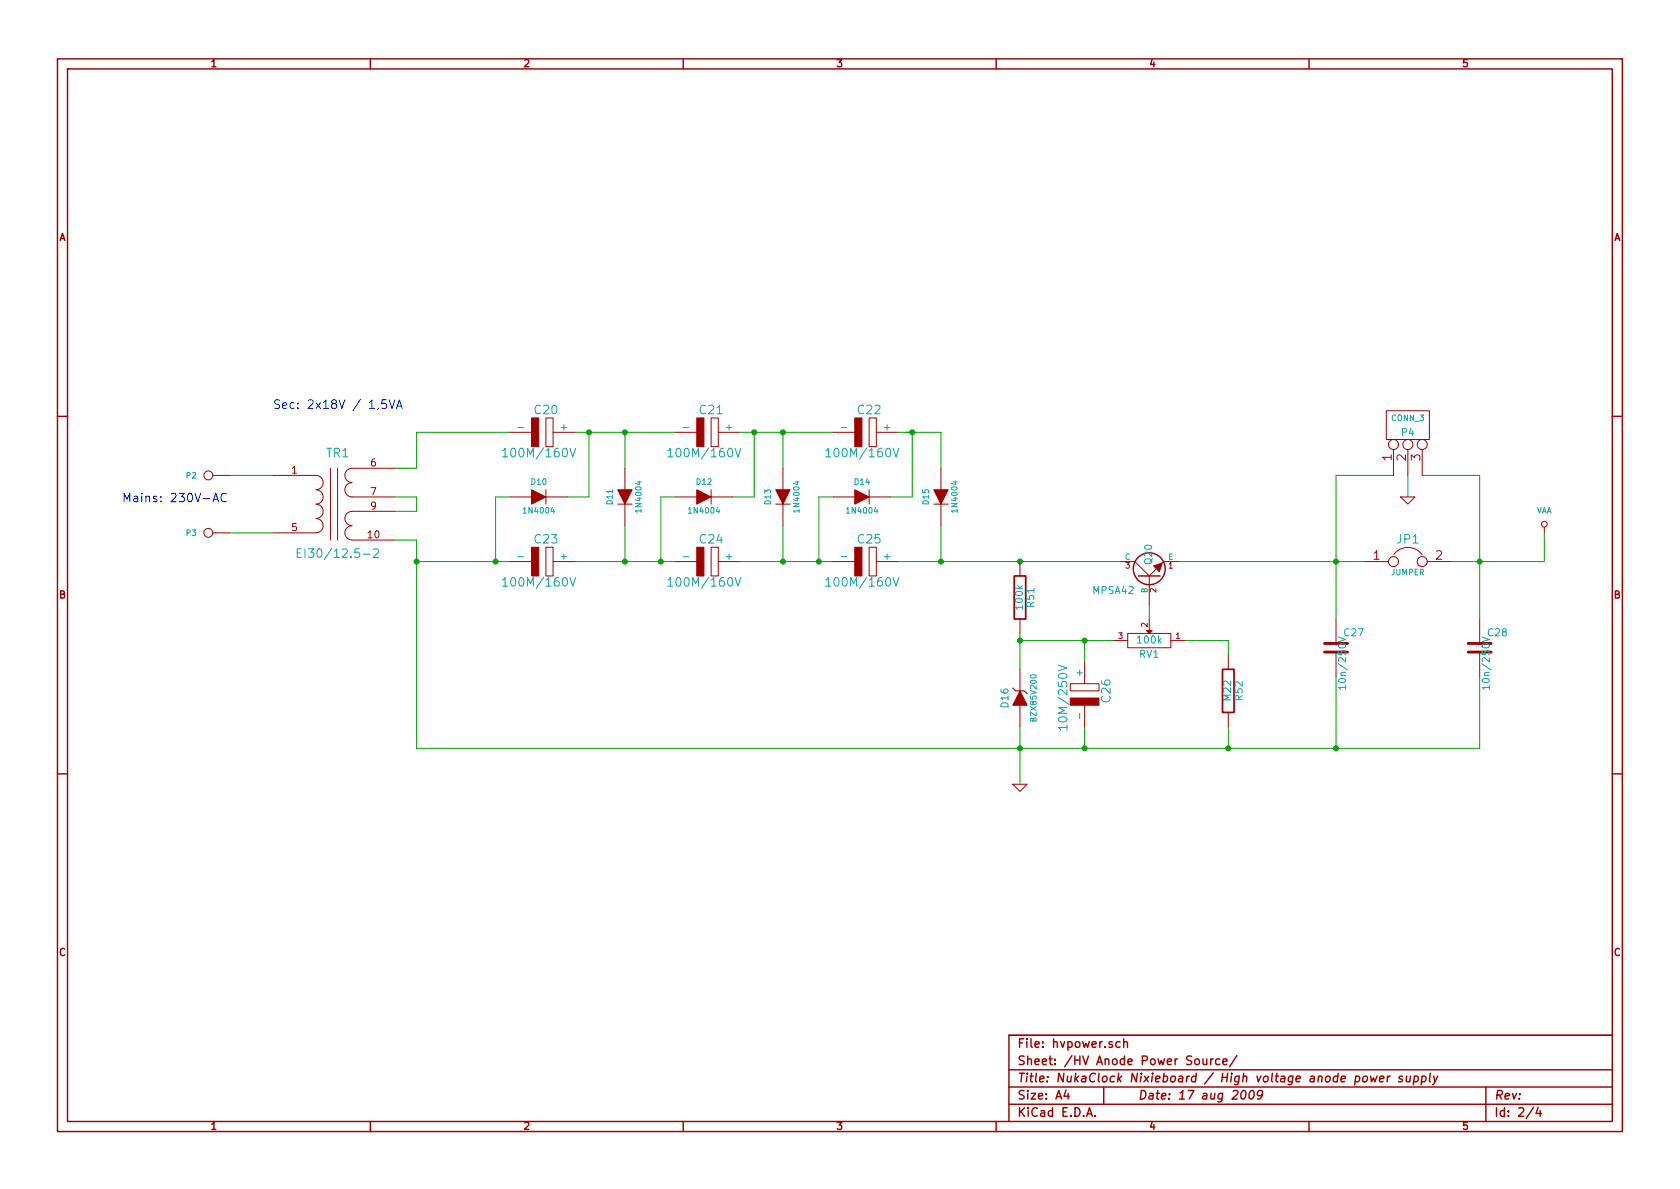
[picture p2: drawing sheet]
EESchema Schematic File Version 2  date So 19. září 2009, 17:07:53 CEST
LIBS:power,triple_led,z573m,cpol,sn75468,device,conn,linear,regul,74xx,cmos4000,adc-dac,memory,xilinx,special,microcontrollers,dsp,microchip,analog_switches,motorola,texas,intel,audio,interface,digital-audio,philips,display,cypress,siliconi,contrib,valves,ei30-12-5-2,nixieboard-cache
EELAYER 23  0
EELAYER END
$Descr A4 11700 8267
Sheet 2 4
Title "NukaClock Nixieboard / High voltage anode power supply"
Date "17 aug 2009"
Rev ""
Comp ""
Comment1 ""
Comment2 ""
Comment3 ""
Comment4 ""
$EndDescr
Wire Wire Line
	9500 3900 8200 3900
Wire Wire Line
	10300 4300 10300 3300
Wire Wire Line
	10300 3300 9900 3300
Wire Wire Line
	10750 3700 10750 3900
Wire Wire Line
	10750 3900 10100 3900
Connection ~ 8550 5200
Wire Wire Line
	9300 5200 9300 4700
Connection ~ 9300 3900
Connection ~ 7550 5200
Wire Wire Line
	8550 5200 8550 5050
Wire Wire Line
	8000 4300 8000 4200
Connection ~ 7550 4450
Wire Wire Line
	7550 4600 7550 4450
Wire Wire Line
	7100 4650 7100 4400
Connection ~ 6550 3900
Wire Wire Line
	1900 3700 1600 3700
Wire Wire Line
	2750 3250 2900 3250
Wire Wire Line
	2900 3250 2900 3000
Wire Wire Line
	2900 3000 3550 3000
Wire Wire Line
	6300 3000 6550 3000
Wire Wire Line
	3450 3900 3450 3450
Wire Wire Line
	3450 3450 3550 3450
Connection ~ 4600 3900
Wire Wire Line
	4600 3900 4600 3450
Wire Wire Line
	4600 3450 4700 3450
Connection ~ 5250 3000
Wire Wire Line
	5250 3000 5250 3450
Wire Wire Line
	5250 3450 5100 3450
Wire Wire Line
	6550 3000 6550 3250
Wire Wire Line
	6250 3000 6350 3000
Connection ~ 5450 3000
Wire Wire Line
	5450 3000 5450 3250
Connection ~ 4350 3000
Wire Wire Line
	4350 3000 4350 3250
Wire Wire Line
	4700 3900 4000 3900
Wire Wire Line
	5150 3000 5800 3000
Wire Wire Line
	2750 3550 2900 3550
Wire Wire Line
	2900 3550 2900 3450
Wire Wire Line
	2900 3450 2750 3450
Wire Wire Line
	4000 3000 4700 3000
Wire Wire Line
	5800 3900 5150 3900
Wire Wire Line
	3950 3450 4100 3450
Wire Wire Line
	4100 3450 4100 3000
Connection ~ 4100 3000
Wire Wire Line
	4350 3650 4350 3900
Connection ~ 4350 3900
Wire Wire Line
	5450 3650 5450 3900
Connection ~ 5450 3900
Wire Wire Line
	6550 3650 6550 3900
Wire Wire Line
	6200 3450 6350 3450
Wire Wire Line
	6350 3450 6350 3000
Connection ~ 6350 3000
Wire Wire Line
	5800 3450 5700 3450
Wire Wire Line
	5700 3450 5700 3900
Connection ~ 5700 3900
Wire Wire Line
	2750 3750 2900 3750
Wire Wire Line
	3550 3900 2900 3900
Connection ~ 3450 3900
Wire Wire Line
	1600 3300 1900 3300
Connection ~ 2900 3900
Wire Wire Line
	6250 3900 7800 3900
Connection ~ 7100 3900
Wire Wire Line
	7100 4450 7750 4450
Connection ~ 7100 4450
Wire Wire Line
	8250 4450 8550 4450
Wire Wire Line
	8550 4450 8550 4550
Wire Wire Line
	7550 5200 7550 5050
Wire Wire Line
	7100 5050 7100 5450
Connection ~ 7100 5200
Wire Wire Line
	2900 3750 2900 5200
Connection ~ 9300 5200
Wire Wire Line
	10300 4700 10300 5200
Wire Wire Line
	10300 5200 2900 5200
Connection ~ 10300 3900
Wire Wire Line
	9700 3300 9300 3300
Wire Wire Line
	9300 3300 9300 4300
Wire Wire Line
	9800 3300 9800 3450
$Comp
L GND #PWR01
U 1 1
P 9800 3450
F 0 "#PWR01" H 9800 3450 30  0001 C CNN
F 1 "GND" H 9800 3380 30  0001 C CNN
	1    9800 3450
	1    0    0    -1  
$EndComp
$Comp
L CONN_3 P4
U 1 1
P 9800 2950
F 0 "P4" V 9750 2950 50  0000 C CNN
F 1 "CONN_3" V 9850 2950 40  0000 C CNN
	1    9800 2950
	0    -1   -1   0   
$EndComp
$Comp
L JUMPER JP1
U 1 1
P 9800 3900
F 0 "JP1" H 9800 4050 60  0000 C CNN
F 1 "JUMPER" H 9800 3820 40  0000 C CNN
	1    9800 3900
	1    0    0    -1  
$EndComp
Text Notes 850  3500 0    60   ~ 0
Mains: 230V-AC
$Comp
L C C28
U 1 1
P 10300 4500
F 0 "C28" H 10350 4600 50  0000 L CNN
F 1 "10n/250V" V 10350 4200 50  0000 L CNN
	1    10300 4500
	1    0    0    -1  
$EndComp
$Comp
L C C27
U 1 1
P 9300 4500
F 0 "C27" H 9350 4600 50  0000 L CNN
F 1 "10n/250V" V 9350 4200 50  0000 L CNN
	1    9300 4500
	1    0    0    -1  
$EndComp
$Comp
L VAA #PWR3
U 1 1
P 10750 3700
F 0 "#PWR3" H 10750 3900 40  0001 C CNN
F 1 "VAA" H 10750 3850 40  0000 C CNN
	1    10750 3700
	1    0    0    -1  
$EndComp
$Comp
L GND #PWR02
U 1 1
P 7100 5450
F 0 "#PWR02" H 7100 5450 30  0001 C CNN
F 1 "GND" H 7100 5380 30  0001 C CNN
	1    7100 5450
	1    0    0    -1  
$EndComp
$Comp
L R R52
U 1 1
P 8550 4800
F 0 "R52" V 8630 4800 50  0000 C CNN
F 1 "M22" V 8550 4800 50  0000 C CNN
	1    8550 4800
	1    0    0    -1  
$EndComp
$Comp
L POT RV1
U 1 1
P 8000 4450
F 0 "RV1" H 8000 4350 50  0000 C CNN
F 1 "100k" H 8000 4450 50  0000 C CNN
	1    8000 4450
	-1   0    0    -1  
$EndComp
$Comp
L CPOL C26
U 1 1
P 7550 4850
F 0 "C26" H 7500 5000 60  0000 C CNN
F 1 "10M/250V" H 7550 4700 60  0000 C CNN
	1    7550 4850
	0    1    1    0   
$EndComp
$Comp
L ZENER D16
U 1 1
P 7100 4850
F 0 "D16" H 7100 4950 50  0000 C CNN
F 1 "BZX85V200" H 7100 4750 40  0000 C CNN
	1    7100 4850
	0    -1   -1   0   
$EndComp
$Comp
L R R51
U 1 1
P 7100 4150
F 0 "R51" V 7180 4150 50  0000 C CNN
F 1 "100k" V 7100 4150 50  0000 C CNN
	1    7100 4150
	1    0    0    -1  
$EndComp
$Comp
L NPN Q20
U 1 1
P 8000 4000
F 0 "Q20" H 8150 4000 50  0000 C CNN
F 1 "MPSA42" V 7900 4250 50  0000 C CNN
	1    8000 4000
	0    -1   -1   0   
$EndComp
Text Notes 1900 2850 0    60   ~ 0
Sec: 2x18V / 1,5VA
$Comp
L DIODE D15
U 1 1
P 6550 3450
F 0 "D15" H 6550 3550 40  0000 C CNN
F 1 "1N4004" H 6550 3350 40  0000 C CNN
	1    6550 3450
	0    -1   1    0   
$EndComp
$Comp
L DIODE D13
U 1 1
P 5450 3450
F 0 "D13" H 5450 3550 40  0000 C CNN
F 1 "1N4004" H 5450 3350 40  0000 C CNN
	1    5450 3450
	0    -1   1    0   
$EndComp
$Comp
L DIODE D11
U 1 1
P 4350 3450
F 0 "D11" H 4350 3550 40  0000 C CNN
F 1 "1N4004" H 4350 3350 40  0000 C CNN
	1    4350 3450
	0    -1   1    0   
$EndComp
$Comp
L DIODE D14
U 1 1
P 6000 3450
F 0 "D14" H 6000 3550 40  0000 C CNN
F 1 "1N4004" H 6000 3350 40  0000 C CNN
	1    6000 3450
	1    0    0    -1  
$EndComp
$Comp
L DIODE D12
U 1 1
P 4900 3450
F 0 "D12" H 4900 3550 40  0000 C CNN
F 1 "1N4004" H 4900 3350 40  0000 C CNN
	1    4900 3450
	1    0    0    -1  
$EndComp
$Comp
L DIODE D10
U 1 1
P 3750 3450
F 0 "D10" H 3750 3550 40  0000 C CNN
F 1 "1N4004" H 3750 3350 40  0000 C CNN
	1    3750 3450
	1    0    0    -1  
$EndComp
$Comp
L CPOL C25
U 1 1
P 6000 3900
F 0 "C25" H 5950 4050 60  0000 C CNN
F 1 "100M/160V" H 6000 3750 60  0000 C CNN
	1    6000 3900
	-1   0    0    -1  
$EndComp
$Comp
L CPOL C24
U 1 1
P 4900 3900
F 0 "C24" H 4850 4050 60  0000 C CNN
F 1 "100M/160V" H 4900 3750 60  0000 C CNN
	1    4900 3900
	-1   0    0    -1  
$EndComp
$Comp
L CPOL C23
U 1 1
P 3750 3900
F 0 "C23" H 3700 4050 60  0000 C CNN
F 1 "100M/160V" H 3750 3750 60  0000 C CNN
	1    3750 3900
	-1   0    0    -1  
$EndComp
$Comp
L CPOL C22
U 1 1
P 6000 3000
F 0 "C22" H 5950 3150 60  0000 C CNN
F 1 "100M/160V" H 6000 2850 60  0000 C CNN
	1    6000 3000
	-1   0    0    -1  
$EndComp
$Comp
L CPOL C21
U 1 1
P 4900 3000
F 0 "C21" H 4850 3150 60  0000 C CNN
F 1 "100M/160V" H 4900 2850 60  0000 C CNN
	1    4900 3000
	-1   0    0    -1  
$EndComp
$Comp
L CPOL C20
U 1 1
P 3750 3000
F 0 "C20" H 3700 3150 60  0000 C CNN
F 1 "100M/160V" H 3750 2850 60  0000 C CNN
	1    3750 3000
	-1   0    0    -1  
$EndComp
$Comp
L CONN_1 P3
U 1 1
P 1450 3700
F 0 "P3" H 1530 3700 40  0000 L CNN
F 1 "CONN_1" H 1450 3755 30  0001 C CNN
	1    1450 3700
	-1   0    0    1   
$EndComp
$Comp
L CONN_1 P2
U 1 1
P 1450 3300
F 0 "P2" H 1530 3300 40  0000 L CNN
F 1 "CONN_1" H 1450 3355 30  0001 C CNN
	1    1450 3300
	-1   0    0    1   
$EndComp
$Comp
L EI30/12.5-2 TR1
U 1 1
P 2300 3500
F 0 "TR1" H 2350 3850 60  0000 C CNN
F 1 "EI30/12.5-2" H 2350 3150 60  0000 C CNN
	1    2300 3500
	1    0    0    -1  
$EndComp
$EndSCHEMATC
